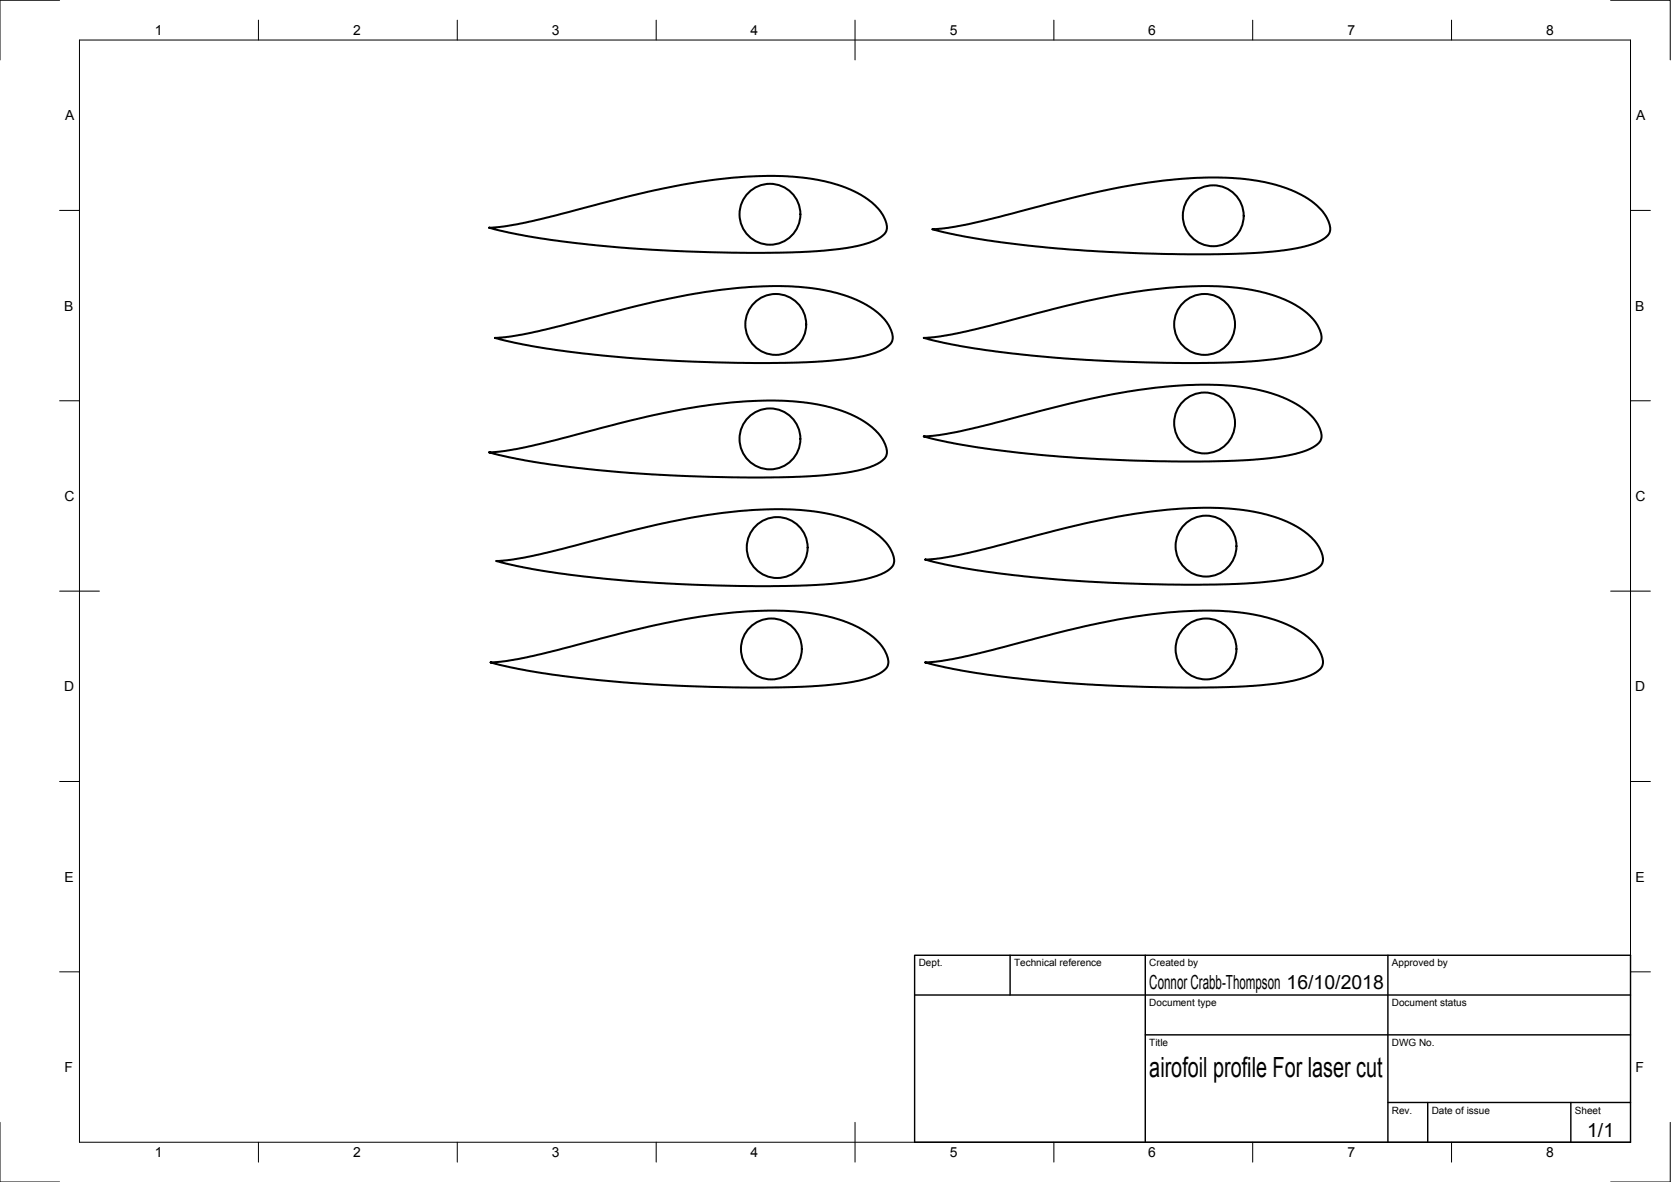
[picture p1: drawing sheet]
<svg xmlns="http://www.w3.org/2000/svg" width="420mm" height="297mm" viewBox="0 0 420 297" stroke-linecap="round" stroke-linejoin="round" font-family="sans-serif">
<!-- layer: Visible -->
<g fill="none" stroke="#000" stroke-width=".51">
<path d="M123 57.2l4.3-.4 6.2-1.2 24.6-6.3 8.5-1.9a114.6 114.6 0 0 1 33.6-2.9l4.4 .5 2.9 .6 4.3 1.2 2.9 1.2a14.7 14.7 0 0 1 7.9 7.3l.4 2a3.9 3.9 0 0 1-2.8 3l-2.4 .9-3.4 .8-3.3 .6-5.7 .5-13.5 .4-13.4-.1-20.2-1-12.9-1.2-13.1-1.9zM234.5 57.6l3.7-.3 5.3-1 27.9-7 6.6-1.5a115.9 115.9 0 0 1 33.7-2.9l7.2 1.1 2.8 .7 3.7 1.4a15.3 15.3 0 0 1 8.7 7.5l.4 1.7-.1 .9-.3 .7-.9 .9a25.6 25.6 0 0 1-11.4 3.2l-9.3 .7-13.8 .2-12.6-.3-12.6-.6-10.3-.8-11.5-1.3-9.7-1.6zM124.5 84.9l4.3-.4 6.2-1.2 24.5-6.3 8.5-1.9a114.6 114.6 0 0 1 33.7-2.9l4.3 .5 2.9 .6 4.4 1.2 2.8 1.2a14.7 14.7 0 0 1 7.9 7.3l.5 1.9a3.9 3.9 0 0 1-2.9 3.1l-2.3 .9-3.4 .8-3.4 .6-5.7 .5-13.4 .4-13.4-.1-20.3-1-12.9-1.3-13-1.8zM232.3 84.9l4.3-.4 6.2-1.2 24.5-6.3 8.6-1.9a114.6 114.6 0 0 1 33.6-2.9l4.3 .5 3 .6 4.3 1.2 2.8 1.2a14.7 14.7 0 0 1 8 7.3l.4 1.9a3.9 3.9 0 0 1-2.9 3.1l-2.3 .9-3.4 .8-3.3 .6-5.7 .5-13.5 .4-13.4-.1-20.3-1-12.8-1.3-13.1-1.8zM123 113.7l4.3-.4 6.2-1.2 24.6-6.3 8.5-1.9a114.6 114.6 0 0 1 33.6-3l4.4 .6 2.9 .5 4.3 1.3 2.9 1.2a14.7 14.7 0 0 1 7.9 7.2l.4 2a3.9 3.9 0 0 1-2.8 3.1l-3 1.1-2.8 .6-3.3 .5-5.7 .6-13.5 .4-13.4-.2-20.2-1-12.9-1.2-13.1-1.9zM232.3 109.7l3.7-.3 5.3-1 27.9-7 6.7-1.5a115.9 115.9 0 0 1 33.6-3l7.3 1.2 2.8 .7 3.7 1.4a15.3 15.3 0 0 1 8.6 7.5l.4 1.7-.1 .9-.3 .7-.9 .9a25.6 25.6 0 0 1-11.4 3.2l-9.3 .7-13.8 .2-12.5-.3-12.6-.6-10.4-.8-11.5-1.3-9.7-1.6zM124.8 141l4.4-.4 6.1-1.2 24.6-6.3 8.5-1.9a114.6 114.6 0 0 1 33.6-3l4.4 .6 2.9 .5 4.3 1.3 2.9 1.2a14.7 14.7 0 0 1 7.9 7.2l.4 2a3.9 3.9 0 0 1-2.8 3.1l-3 1.1-2.7 .6-3.4 .5-5.7 .6-13.5 .4-13.3-.2-20.3-1-12.9-1.2-13.1-1.8zM232.6 140.6l4.4-.4 6.2-1.2 24.5-6.3 8.5-1.9a114.6 114.6 0 0 1 33.7-2.9l4.3 .5 2.9 .6 4.3 1.2 2.9 1.2a14.7 14.7 0 0 1 7.9 7.3l.5 2a3.9 3.9 0 0 1-2.9 3l-2.3 .9-3.4 .8-3.4 .6-5.7 .5-13.4 .4-13.4-.1-20.3-1-12.9-1.2-13.1-1.9zM123.4 166.5l4.3-.4 6.2-1.2 24.5-6.3 8.5-2a114.6 114.6 0 0 1 33.7-2.9l4.3 .5 2.9 .6 4.4 1.3 2.8 1.2a14.7 14.7 0 0 1 7.9 7.2l.5 2a3.9 3.9 0 0 1-2.9 3.1l-2.3 .9-3.4 .8-3.4 .5-5.7 .6-13.4 .4-13.4-.2-20.3-1-12.9-1.2-13-1.9zM232.6 166.5l4.4-.4 6.2-1.2 24.5-6.3 8.5-2a114.6 114.6 0 0 1 33.7-2.9l4.3 .5 2.9 .6 4.3 1.3 2.9 1.2a14.7 14.7 0 0 1 7.9 7.2l.5 2a3.9 3.9 0 0 1-2.9 3.1l-2.3 .9-3.4 .8-3.4 .5-5.7 .6-13.4 .4-13.4-.2-20.3-1-12.9-1.2-13.1-1.9z"/>
<circle cx="193.6" cy="53.8" r="7.7"/>
<circle cx="305.1" cy="54.2" r="7.7"/>
<circle cx="195.1" cy="81.5" r="7.7"/>
<circle cx="302.9" cy="81.5" r="7.7"/>
<circle cx="193.6" cy="110.3" r="7.7"/>
<circle cx="302.9" cy="106.3" r="7.7"/>
<circle cx="195.4" cy="137.6" r="7.7"/>
<circle cx="303.2" cy="137.2" r="7.7"/>
<circle cx="194" cy="163.1" r="7.7"/>
<circle cx="303.2" cy="163.1" r="7.7"/>
</g>
<!-- layer: Border -->
<g fill="none" stroke="#000" stroke-width=".25">
<path d="M15 .1h-15v15M20 10.1h390v276.9h-390zM65 5.1v5M115 5.1v5M165 5.1v5M215 5.1v10M265 5.1v5M315 5.1v5M365 5.1v5M405 .1h15v15M15 52.9h5M410 52.9h5"/>
<path d="M15 100.7h5M410 100.7h5M15 148.6h10M405 148.6h10M15 196.4h5M410 196.4h5M15 244.2h5M410 244.2h5M0 282.1v14.9h15M65 287v5M115 287v5M165 287v5"/>
<path d="M215 282.1v9.9M265 287v5M315 287v5M365 287v5M420 282.1v14.9h-15"/>
</g>
<!-- layer: TitleBlock -->
<path d="M230 240.1h180v46.9h-180zM230 250h180M254 240.1v9.9M288 240.1v46.9M349 240.1v46.9M288 260.1h122M349 277.1h61M359 277.1v9.9M395 277.1v9.9" fill="none" stroke="#000" stroke-width=".36"/>
<text font-size="7" x="289" y="270.6">airofoil profile For laser cut</text>
<g font-size="4.9">
<text x="289" y="248.5">Connor Crabb-Thompson 16/10/2018</text>
<text x="399.1" y="285.7">1/1</text>
</g>
<g font-size="3.5">
<text x="39" y="8.8">1</text>
<text x="88.8" y="8.8">2</text>
<text x="138.8" y="8.8">3</text>
<text x="188.7" y="8.8">4</text>
<text x="238.8" y="8.8">5</text>
<text x="288.7" y="8.8">6</text>
<text x="338.8" y="8.8">7</text>
<text x="388.8" y="8.8">8</text>
<text x="16.4" y="30.2">A</text>
<text x="411.4" y="30.2">A</text>
<text x="16.2" y="78">B</text>
<text x="411.2" y="78">B</text>
<text x="16.2" y="125.9">C</text>
<text x="411.2" y="125.9">C</text>
<text x="16.2" y="173.7">D</text>
<text x="411.2" y="173.7">D</text>
<text x="16.2" y="221.6">E</text>
<text x="411.2" y="221.6">E</text>
<text x="16.2" y="269.4">F</text>
<text x="411.2" y="269.4">F</text>
<text x="39" y="290.8">1</text>
<text x="88.8" y="290.8">2</text>
<text x="138.8" y="290.8">3</text>
<text x="188.7" y="290.8">4</text>
<text x="238.8" y="290.8">5</text>
<text x="288.7" y="290.8">6</text>
<text x="338.8" y="290.8">7</text>
<text x="388.8" y="290.8">8</text>
</g>
<g font-size="2.5">
<text x="231" y="242.9">Dept.</text>
<text x="255" y="242.9">Technical reference</text>
<text x="289" y="242.9">Created by</text>
<text x="350" y="242.9">Approved by</text>
<text x="289" y="252.8">Document type</text>
<text x="350" y="252.8">Document status</text>
<text x="289" y="262.9">Title</text>
<text x="350" y="262.9">DWG No.</text>
<text x="350" y="279.9">Rev.</text>
<text x="360" y="279.9">Date of issue</text>
<text x="396" y="279.9">Sheet</text>
</g>
</svg>
